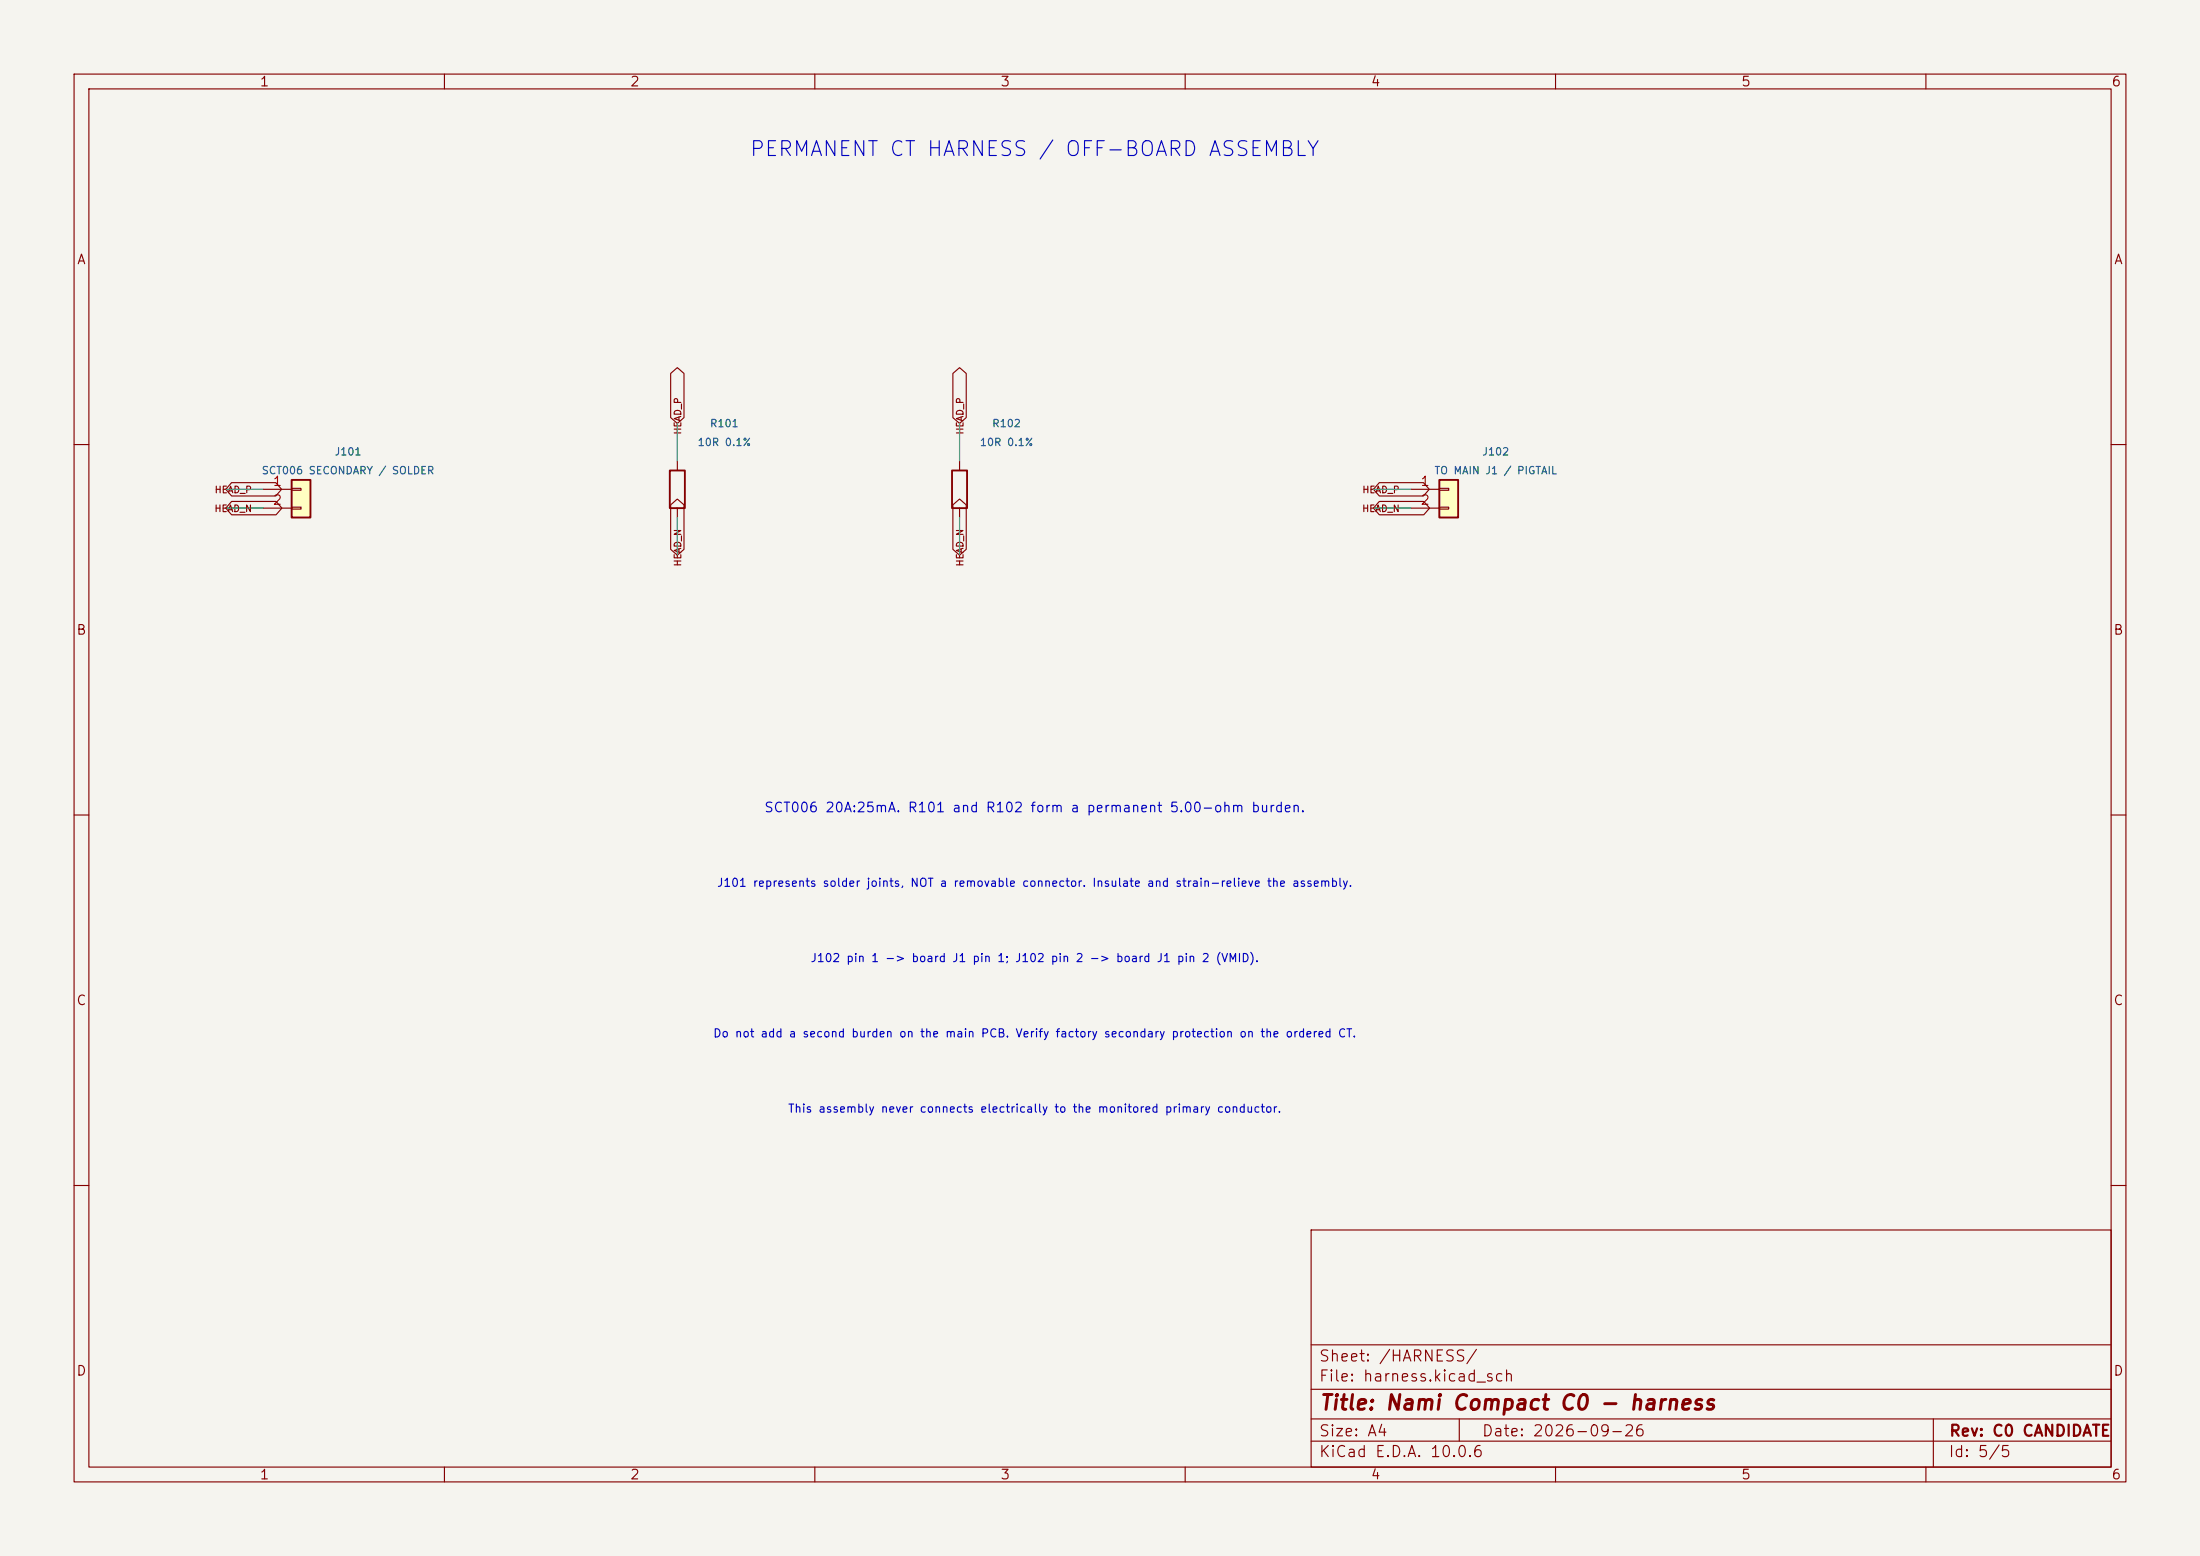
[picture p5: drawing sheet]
(kicad_sch (version 20250114) (generator "eeschema") (paper "A4") (title_block (title "Nami Compact C0 - harness") (date "2026-09-26") (rev "C0 CANDIDATE")) (lib_symbols (symbol "Connector_Generic:Conn_01x02" (pin_names (offset 1.016) (hide yes)) (exclude_from_sim no) (in_bom yes) (on_board yes) (in_pos_files yes) (duplicate_pin_numbers_are_jumpers no) (property "Reference" "J" (at 0 2.54 0) (show_name no) (do_not_autoplace no) (effects (font (size 1.27 1.27)))) (property "Value" "Conn_01x02" (at 0 -5.08 0) (show_name no) (do_not_autoplace no) (effects (font (size 1.27 1.27)))) (property "Footprint" "" (at 0 0 0) (show_name no) (do_not_autoplace no) (hide yes) (effects (font (size 1.27 1.27)))) (property "Datasheet" "" (at 0 0 0) (show_name no) (do_not_autoplace no) (hide yes) (effects (font (size 1.27 1.27)))) (property "Description" "Generic connector, single row, 01x02, script generated (kicad-library-utils/schlib/autogen/connector/)" (at 0 0 0) (show_name no) (do_not_autoplace no) (hide yes) (effects (font (size 1.27 1.27)))) (property "ki_keywords" "connector" (at 0 0 0) (show_name no) (do_not_autoplace no) (hide yes) (effects (font (size 1.27 1.27)))) (property "ki_fp_filters" "Connector*:*_1x??_*" (at 0 0 0) (show_name no) (do_not_autoplace no) (hide yes) (effects (font (size 1.27 1.27)))) (symbol "Conn_01x02_1_1" (rectangle (start -1.27 1.27) (end 1.27 -3.81) (stroke (width 0.254) (type default)) (fill (type background))) (rectangle (start -1.27 0.127) (end 0 -0.127) (stroke (width 0.1524) (type default)) (fill (type none))) (rectangle (start -1.27 -2.413) (end 0 -2.667) (stroke (width 0.1524) (type default)) (fill (type none))) (pin passive line (at -5.08 0 0) (length 3.81) (name "Pin_1" (effects (font (size 1.27 1.27)))) (number "1" (effects (font (size 1.27 1.27))))) (pin passive line (at -5.08 -2.54 0) (length 3.81) (name "Pin_2" (effects (font (size 1.27 1.27)))) (number "2" (effects (font (size 1.27 1.27)))))) (embedded_fonts no)) (symbol "Device:R" (pin_numbers (hide yes)) (pin_names (offset 0)) (exclude_from_sim no) (in_bom yes) (on_board yes) (in_pos_files yes) (duplicate_pin_numbers_are_jumpers no) (property "Reference" "R" (at 2.032 0 90) (show_name no) (do_not_autoplace no) (effects (font (size 1.27 1.27)))) (property "Value" "R" (at 0 0 90) (show_name no) (do_not_autoplace no) (effects (font (size 1.27 1.27)))) (property "Footprint" "" (at -1.778 0 90) (show_name no) (do_not_autoplace no) (hide yes) (effects (font (size 1.27 1.27)))) (property "Datasheet" "" (at 0 0 0) (show_name no) (do_not_autoplace no) (hide yes) (effects (font (size 1.27 1.27)))) (property "Description" "Resistor" (at 0 0 0) (show_name no) (do_not_autoplace no) (hide yes) (effects (font (size 1.27 1.27)))) (property "ki_keywords" "R res resistor" (at 0 0 0) (show_name no) (do_not_autoplace no) (hide yes) (effects (font (size 1.27 1.27)))) (property "ki_fp_filters" "R_*" (at 0 0 0) (show_name no) (do_not_autoplace no) (hide yes) (effects (font (size 1.27 1.27)))) (symbol "R_0_1" (rectangle (start -1.016 -2.54) (end 1.016 2.54) (stroke (width 0.254) (type default)) (fill (type none)))) (symbol "R_1_1" (pin passive line (at 0 3.81 270) (length 1.27) (name "" (effects (font (size 1.27 1.27)))) (number "1" (effects (font (size 1.27 1.27))))) (pin passive line (at 0 -3.81 90) (length 1.27) (name "" (effects (font (size 1.27 1.27)))) (number "2" (effects (font (size 1.27 1.27)))))) (embedded_fonts no))) (text "PERMANENT CT HARNESS / OFF-BOARD ASSEMBLY" (at 139.7 20.32 0) (effects (font (size 2 2)))) (text "SCT006 20A:25mA. R101 and R102 form a permanent 5.00-ohm burden." (at 139.7 109.22 0) (effects (font (size 1.3 1.3)))) (text "J101 represents solder joints, NOT a removable connector. Insulate and strain-relieve the assembly." (at 139.7 119.38 0) (effects (font (size 1.1 1.1)))) (text "J102 pin 1 -> board J1 pin 1; J102 pin 2 -> board J1 pin 2 (VMID)." (at 139.7 129.54 0) (effects (font (size 1.1 1.1)))) (text "Do not add a second burden on the main PCB. Verify factory secondary protection on the ordered CT." (at 139.7 139.7 0) (effects (font (size 1.1 1.1)))) (text "This assembly never connects electrically to the monitored primary conductor." (at 139.7 149.86 0) (effects (font (size 1.1 1.1)))) (symbol (lib_id "Connector_Generic:Conn_01x02") (at 40.64 66.04 0) (unit 1) (in_bom yes) (on_board no) (dnp no) (property "Reference" "J101" (at 46.99 60.96000000000001 0) (effects (font (size 1.0 1.0)))) (property "Value" "SCT006 SECONDARY / SOLDER" (at 46.99 63.50000000000001 0) (effects (font (size 1.0 1.0)))) (property "Footprint" "Connector_PinHeader_2.54mm:PinHeader_1x02_P2.54mm_Vertical" (at 40.64 66.04 0) (effects (font (size 1.0 1.0)) (hide yes))) (property "Datasheet" "" (at 40.64 66.04 0) (effects (font (size 1.0 1.0)) (hide yes))) (property "MPN" "" (at 40.64 66.04 0) (effects (font (size 1.0 1.0)) (hide yes))) (property "DesignNote" "" (at 40.64 66.04 0) (effects (font (size 1.0 1.0)) (hide yes))) (pin "1") (pin "2")) (wire (pts (xy 35.56 66.04) (xy 30.48 66.04)) (stroke (width 0) (type default))) (global_label "HEAD_P" (shape bidirectional) (at 30.48 66.04 0) (effects (font (size 0.9 0.9)))) (wire (pts (xy 35.56 68.58) (xy 30.48 68.58)) (stroke (width 0) (type default))) (global_label "HEAD_N" (shape bidirectional) (at 30.48 68.58 0) (effects (font (size 0.9 0.9)))) (symbol (lib_id "Device:R") (at 91.44 66.04 0) (unit 1) (in_bom yes) (on_board no) (dnp no) (property "Reference" "R101" (at 97.78999999999999 57.150000000000006 0) (effects (font (size 1.0 1.0)))) (property "Value" "10R 0.1%" (at 97.78999999999999 59.690000000000005 0) (effects (font (size 1.0 1.0)))) (property "Footprint" "Resistor_SMD:R_0805_2012Metric" (at 91.44 66.04 0) (effects (font (size 1.0 1.0)) (hide yes))) (property "Datasheet" "" (at 91.44 66.04 0) (effects (font (size 1.0 1.0)) (hide yes))) (property "MPN" "" (at 91.44 66.04 0) (effects (font (size 1.0 1.0)) (hide yes))) (property "DesignNote" "Permanently solder directly across CT secondary at sensing head" (at 91.44 66.04 0) (effects (font (size 1.0 1.0)) (hide yes))) (pin "1") (pin "2")) (wire (pts (xy 91.44 62.23) (xy 91.44 57.15)) (stroke (width 0) (type default))) (global_label "HEAD_P" (shape bidirectional) (at 91.44 57.15 270) (effects (font (size 0.9 0.9)))) (wire (pts (xy 91.44 69.85) (xy 91.44 74.93)) (stroke (width 0) (type default))) (global_label "HEAD_N" (shape bidirectional) (at 91.44 74.93 90) (effects (font (size 0.9 0.9)))) (symbol (lib_id "Device:R") (at 129.54 66.04 0) (unit 1) (in_bom yes) (on_board no) (dnp no) (property "Reference" "R102" (at 135.89 57.150000000000006 0) (effects (font (size 1.0 1.0)))) (property "Value" "10R 0.1%" (at 135.89 59.690000000000005 0) (effects (font (size 1.0 1.0)))) (property "Footprint" "Resistor_SMD:R_0805_2012Metric" (at 129.54 66.04 0) (effects (font (size 1.0 1.0)) (hide yes))) (property "Datasheet" "" (at 129.54 66.04 0) (effects (font (size 1.0 1.0)) (hide yes))) (property "MPN" "" (at 129.54 66.04 0) (effects (font (size 1.0 1.0)) (hide yes))) (property "DesignNote" "Parallel with R101: total 5.00 ohms" (at 129.54 66.04 0) (effects (font (size 1.0 1.0)) (hide yes))) (pin "1") (pin "2")) (wire (pts (xy 129.54 62.23) (xy 129.54 57.15)) (stroke (width 0) (type default))) (global_label "HEAD_P" (shape bidirectional) (at 129.54 57.15 270) (effects (font (size 0.9 0.9)))) (wire (pts (xy 129.54 69.85) (xy 129.54 74.93)) (stroke (width 0) (type default))) (global_label "HEAD_N" (shape bidirectional) (at 129.54 74.93 90) (effects (font (size 0.9 0.9)))) (symbol (lib_id "Connector_Generic:Conn_01x02") (at 195.58 66.04 0) (unit 1) (in_bom yes) (on_board no) (dnp no) (property "Reference" "J102" (at 201.93 60.96000000000001 0) (effects (font (size 1.0 1.0)))) (property "Value" "TO MAIN J1 / PIGTAIL" (at 201.93 63.50000000000001 0) (effects (font (size 1.0 1.0)))) (property "Footprint" "Connector_PinHeader_2.54mm:PinHeader_1x02_P2.54mm_Vertical" (at 195.58 66.04 0) (effects (font (size 1.0 1.0)) (hide yes))) (property "Datasheet" "" (at 195.58 66.04 0) (effects (font (size 1.0 1.0)) (hide yes))) (property "MPN" "" (at 195.58 66.04 0) (effects (font (size 1.0 1.0)) (hide yes))) (property "DesignNote" "" (at 195.58 66.04 0) (effects (font (size 1.0 1.0)) (hide yes))) (pin "1") (pin "2")) (wire (pts (xy 190.5 66.04) (xy 185.42 66.04)) (stroke (width 0) (type default))) (global_label "HEAD_P" (shape bidirectional) (at 185.42 66.04 0) (effects (font (size 0.9 0.9)))) (wire (pts (xy 190.5 68.58) (xy 185.42 68.58)) (stroke (width 0) (type default))) (global_label "HEAD_N" (shape bidirectional) (at 185.42 68.58 0) (effects (font (size 0.9 0.9)))) (embedded_fonts no))
